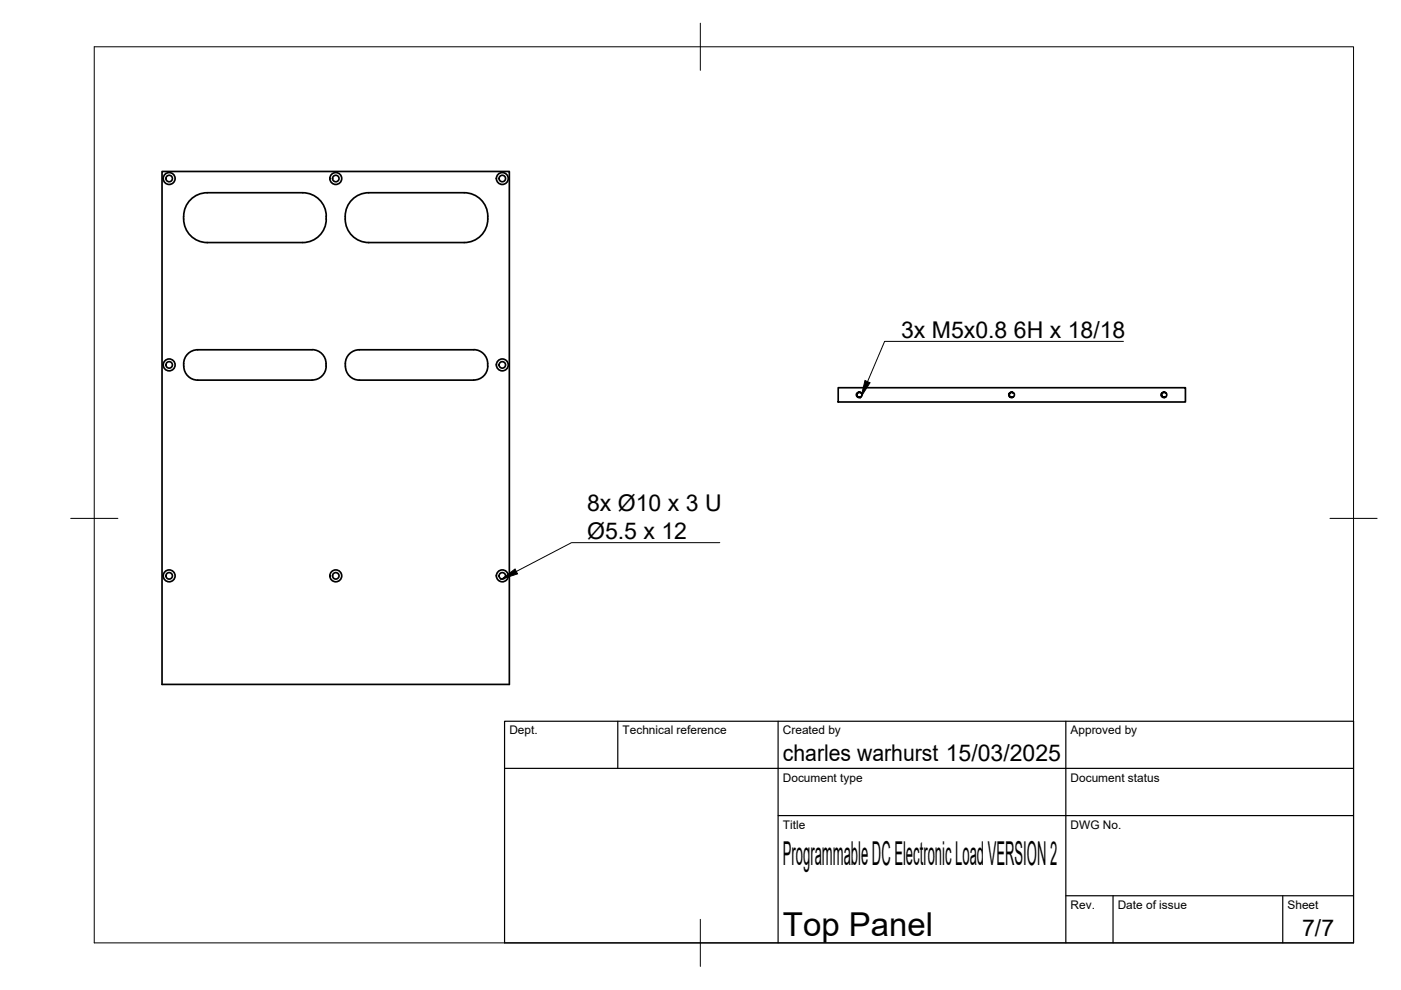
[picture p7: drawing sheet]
<svg xmlns="http://www.w3.org/2000/svg" width="297mm" height="210mm" viewBox="0 0 297 210" stroke-linecap="round" stroke-linejoin="round" font-family="sans-serif">
<!-- layer: Visible -->
<g fill="none" stroke="#000" stroke-width=".36">
<path d="M34.4 36.4h73.6v108.7h-73.6zM38.9 45.9v.6M38.9 45.9a5 5 0 0 1 5-5h20.3a5 5 0 0 1 5 5.5 5 5 0 0 1-5 5h-20.3a5 5 0 0 1-5-5M75 42a5 5 0 0 1 3.2-1.1h20.2a5.3 5.3 0 0 1 5 4.4 5.3 5.3 0 0 1-3.2 5.8l-1.8 .3h-20.2a5.2 5.2 0 0 1-4.9-6.4 5 5 0 0 1 1.7-3zM39 77.6a2.96 2.96 0 0 0 2.9 3h24.3M66.2 74.2h-24.3a3 3 0 0 0-3 3.4M66.2 74.1a3 3 0 0 1 2.9 3.5M69.2 77.6a2.96 2.96 0 0 1-3 3M73.2 77.6a3 3 0 0 1 3-3.4h24.2a3 3 0 0 1 3 3.4M73.2 77.6a2.96 2.96 0 0 0 3 3h24.2M103.4 77.6a2.96 2.96 0 0 1-3 3M177.7 82.2h73.6v3h-73.6z"/>
<path d="M181.7 83.3l.5-.2 .3 .2-.5-.1-.3 .3v.3l.3 .4 .6-.1-.4 .2-.4-.1-.2-.5zM182.6 83.3l.2 .4-.2 .4M214 83.3l.5-.2 .4 .2-.6-.1-.3 .4 .3 .6h.5l-.3 .1-.5-.2-.1-.4zM214.9 83.3l.2 .4-.2 .4M246.3 83.3l.5-.2 .4 .2-.6-.1-.3 .5 .3 .5h.5l-.3 .1-.5-.2-.1-.4zM247.2 83.3l.2 .4-.2 .4"/>
<circle cx="35.9" cy="37.8" r=".69"/>
<circle cx="35.9" cy="37.8" r="1.26"/>
<circle cx="71.2" cy="37.8" r=".69"/>
<circle cx="71.2" cy="37.8" r="1.26"/>
<circle cx="106.5" cy="37.8" r=".69"/>
<circle cx="106.5" cy="37.8" r="1.26"/>
<circle cx="35.9" cy="77.4" r=".69"/>
<circle cx="35.9" cy="77.4" r="1.26"/>
<circle cx="106.5" cy="77.4" r=".69"/>
<circle cx="106.5" cy="77.4" r="1.26"/>
<circle cx="35.9" cy="122.1" r=".69"/>
<circle cx="35.9" cy="122.1" r="1.26"/>
<circle cx="71.2" cy="122.1" r=".69"/>
<circle cx="71.2" cy="122.1" r="1.26"/>
<circle cx="106.5" cy="122.1" r=".69"/>
<circle cx="106.5" cy="122.1" r="1.26"/>
</g>
<!-- layer: BORDER -->
<path d="M20 9.9h267v190h-267zM148.5 4.9v10M15 109.9h10M282 109.9h10M148.5 194.9v10" fill="none" stroke="#000" stroke-width=".21"/>
<!-- layer: TITLEBLOCK -->
<path d="M107 152.9h180v47h-180zM131 152.9v10M165 152.9v47M226 152.9v47M107 162.9h180M165 172.9h122M226 189.9h61M236 189.9v10M272 189.9v10" fill="none" stroke="#000" stroke-width=".25"/>
<!-- layer: Hole Notes -->
<path d="M183.4 80.7l1.1 .4-1.9 3zM106.4 122.8l2.8-2.2 .5 1.1z" fill="#000" stroke="#000" stroke-width=".21"/>
<path d="M238.2 72.4h-50.6l-3.7 8.5M152.6 115.1h-31.4l-11.7 6.1" fill="none" stroke="#000" stroke-width=".21"/>
<g font-size="7">
<text x="166" y="183.4">Programmable DC Electronic Load VERSION 2</text>
<text x="166" y="198.4">Top Panel</text>
</g>
<g font-size="4.9">
<text x="191.1" y="71.7">3x M5x0.8</text>
<text x="215" y="71.7">6H x 18/18</text>
<text x="124.5" y="108.4">8x Ø10 x 3 U</text>
<text x="124.5" y="114.4">Ø5.5 x 12</text>
<text x="166" y="161.4">charles warhurst 15/03/2025</text>
<text x="276.1" y="198.6">7/7</text>
</g>
<g font-size="2.5">
<text x="108" y="155.7">Dept.</text>
<text x="132" y="155.7">Technical reference</text>
<text x="166" y="155.7">Created by</text>
<text x="227" y="155.7">Approved by</text>
<text x="166" y="165.7">Document type</text>
<text x="227" y="165.7">Document status</text>
<text x="166" y="175.7">Title</text>
<text x="227" y="175.7">DWG No.</text>
<text x="227" y="192.7">Rev.</text>
<text x="237" y="192.7">Date of issue</text>
<text x="273" y="192.7">Sheet</text>
</g>
</svg>
